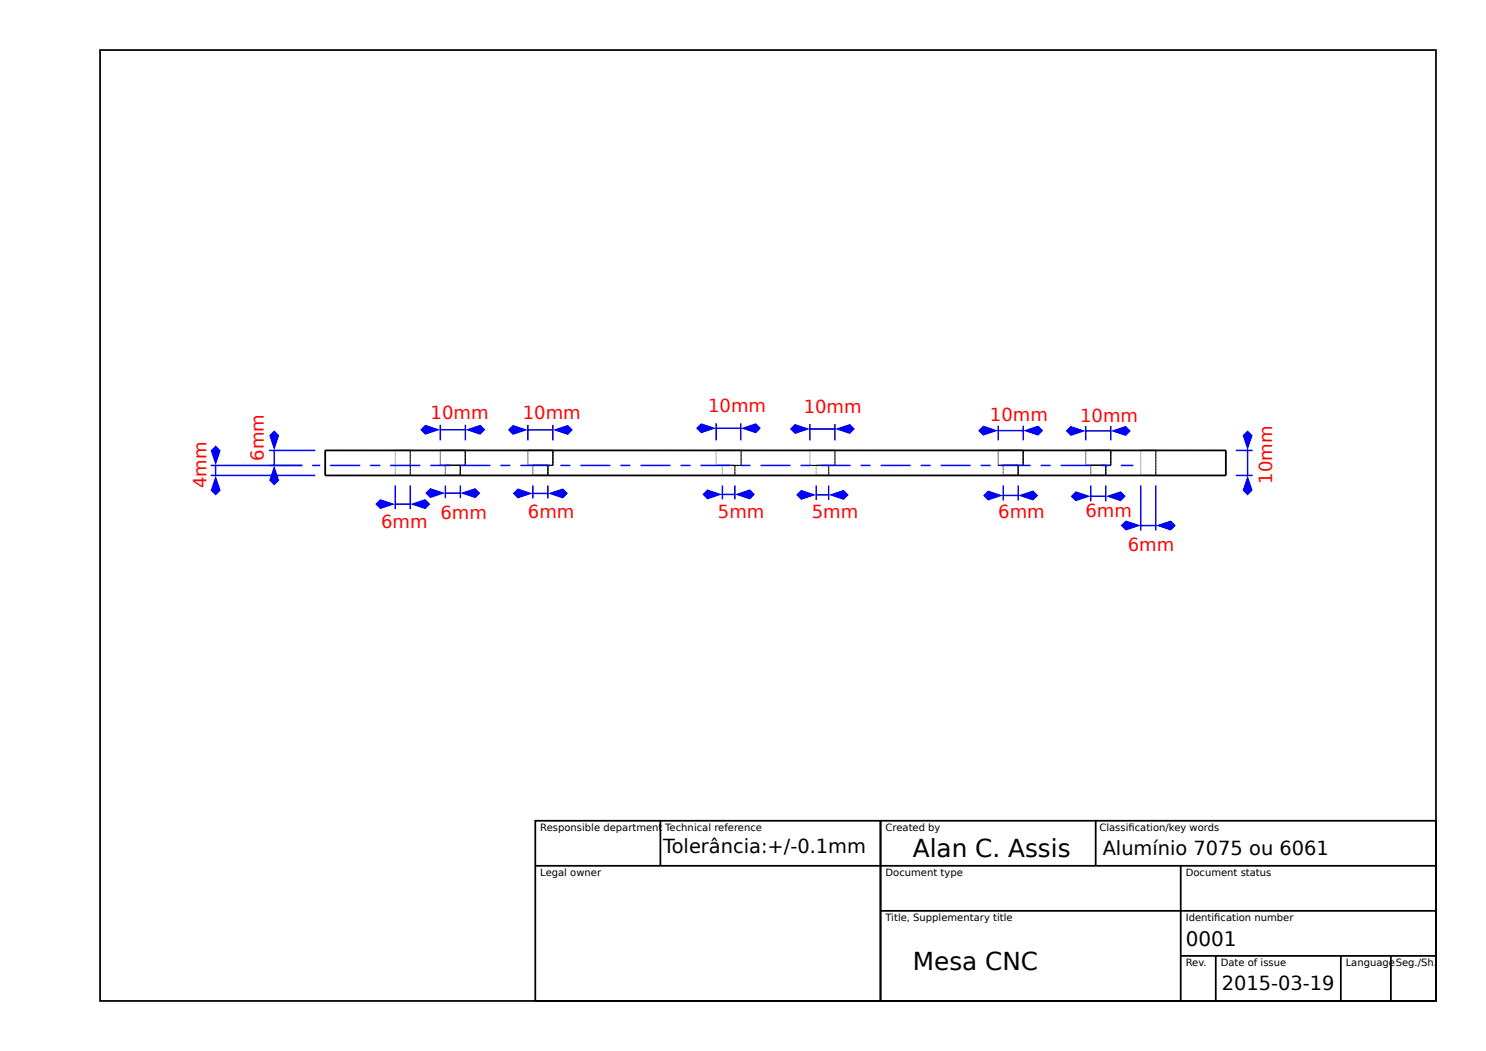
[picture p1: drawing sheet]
<svg xmlns="http://www.w3.org/2000/svg" width="297mm" height="210mm" viewBox="0 0 297 210" stroke-linecap="round" stroke-linejoin="round" font-family="sans-serif">
<path d="M20 10h267v190h-267zM65 90h180v5h-180z" fill="none" stroke="#000" stroke-width=".35"/>
<g fill="none" stroke="#000" stroke-width=".2">
<path d="M65 90h180v5h-180zM79 90v5M82 90v5M88 90v3h5v-3M89 93v2M92 93v2M105.5 90v3h5v-3M106.5 93v2M109.5 93v2M143.1 90v3h5v-3M144.4 93v2M146.9 93v2"/>
<path d="M161.9 90v3h5v-3M163.1 93v2M165.6 93v2M199.5 90v3h5v-3M200.5 93v2M203.5 93v2M217 90v3h5v-3M218 93v2M221 93v2M228 90v5M231 90v5"/>
</g>
<path d="M143.1 84.6v3.4M143.1 85.6h5M148.1 84.6v3.4" fill="none" stroke="#00f" stroke-width=".3"/>
<g fill="#00f">
<path d="M139.1 85.6l1-1 3 1-3 1z"/>
<path d="M148.1 85.6l3-1 1 1-1 1z"/>
</g>
<path d="M161.9 84.7v3.3M161.9 85.7h5M166.9 84.7v3.3" fill="none" stroke="#00f" stroke-width=".3"/>
<g fill="#00f">
<path d="M157.9 85.7l1-1 3 1-3 1z"/>
<path d="M166.9 85.7l3-1 1 1-1 1z"/>
</g>
<path d="M247 90h3.4M247 95h3.4M249.4 90v5" fill="none" stroke="#00f" stroke-width=".3"/>
<g fill="#00f">
<path d="M248.4 87l1-1 1 1-1 3z"/>
<path d="M249.4 95l1 3-1 1-1-1z"/>
</g>
<path d="M88 84.9v3.1M88 85.9h5M93 84.9v3.1" fill="none" stroke="#00f" stroke-width=".3"/>
<g fill="#00f">
<path d="M84 85.9l1-1 3 1-3 1z"/>
<path d="M93 85.9l3-1 1 1-1 1z"/>
</g>
<path d="M105.5 84.9v3.1M105.5 85.9h5M110.5 84.9v3.1" fill="none" stroke="#00f" stroke-width=".3"/>
<g fill="#00f">
<path d="M101.5 85.9l1-1 3 1-3 1z"/>
<path d="M110.5 85.9l3-1 1 1-1 1z"/>
</g>
<path d="M199.5 85v3M199.5 86h5M204.5 85v3" fill="none" stroke="#00f" stroke-width=".3"/>
<g fill="#00f">
<path d="M195.5 86l1-1 3 1-3 1z"/>
<path d="M204.5 86l3-1 1 1-1 1z"/>
</g>
<path d="M217 85.1v2.9M217 86.1h5M222 85.1v2.9" fill="none" stroke="#00f" stroke-width=".3"/>
<g fill="#00f">
<path d="M214 85.1l3 1-3 1-1-1z"/>
<path d="M222 86.1l3-1 1 1-1 1z"/>
</g>
<path d="M89 97v2.5M89 98.5h3M92 97v2.5" fill="none" stroke="#00f" stroke-width=".3"/>
<g fill="#00f">
<path d="M85 98.5l1-1 3 1-3 1z"/>
<path d="M92 98.5l3-1 1 1-1 1z"/>
</g>
<path d="M106.5 97v2.6M106.5 98.6h3M109.5 97v2.6" fill="none" stroke="#00f" stroke-width=".3"/>
<g fill="#00f">
<path d="M102.5 98.6l1-1 3 1-3 1z"/>
<path d="M109.5 98.6l3-1 1 1-1 1z"/>
</g>
<path d="M144.4 97v2.8M144.4 98.8h2.5M146.9 97v2.8" fill="none" stroke="#00f" stroke-width=".3"/>
<g fill="#00f">
<path d="M141.4 97.8l3 1-3 1-1-1z"/>
<path d="M146.9 98.8l3-1 1 1-1 1z"/>
</g>
<path d="M163.1 97v2.9M163.1 98.9h2.5M165.6 97v2.9" fill="none" stroke="#00f" stroke-width=".3"/>
<g fill="#00f">
<path d="M159.1 98.9l1-1 3 1-3 1z"/>
<path d="M165.6 98.9l3-1 1 1-1 1z"/>
</g>
<path d="M200.5 97v3M200.5 99h3M203.5 97v3" fill="none" stroke="#00f" stroke-width=".3"/>
<g fill="#00f">
<path d="M196.5 99l1-1 3 1-3 1z"/>
<path d="M203.5 99l3-1 1 1-1 1z"/>
</g>
<path d="M218 97v3.2M218 99.2h3M221 97v3.2" fill="none" stroke="#00f" stroke-width=".3"/>
<g fill="#00f">
<path d="M214 99.2l1-1 3 1-3 1z"/>
<path d="M221 99.2l3-1 1 1-1 1z"/>
</g>
<g fill="none" stroke="#00f" stroke-width=".3">
<path d="M53.8 93h6.6M53.8 90h9.2M54.8 90v3M62.4 93h1.6M66 93h6M74 93h2M78 93h6M86 93h4M92 93h6M100 93h2M104 93h6M112 93h2"/>
<path d="M116 93h6M124 93h2M128 93h6M136 93h2M140 93h6M148 93h2M152 93h6M160 93h2M164 93h6M172 93h2M176 93h6M184 93h2"/>
<path d="M188 93h6M196 93h2M200 93h6M208 93h2M212 93h6M220 93h2M224 93h2.5"/>
</g>
<g fill="#00f">
<path d="M53.8 87l1-1 1 1-1 3z"/>
<path d="M54.8 93l1 3-1 1-1-1z"/>
</g>
<path d="M42.1 95h20.9M42.1 93h18.3M43.1 93v2" fill="none" stroke="#00f" stroke-width=".3"/>
<g fill="#00f">
<path d="M43.1 95l1 3-1 1-1-1z"/>
<path d="M42.1 90l1-1 1 1-1 3z"/>
</g>
<path d="M79 97v4.7M82 97v4.7M79 100.7h3" fill="none" stroke="#00f" stroke-width=".3"/>
<g fill="#00f">
<path d="M75 100.7l1-1 3 1-3 1z"/>
<path d="M82 100.7l3-1 1 1-1 1z"/>
</g>
<path d="M228 97v9M231 97v9M228 105h3" fill="none" stroke="#00f" stroke-width=".3"/>
<g fill="#00f">
<path d="M224 105l1-1 3 1-3 1z"/>
<path d="M231 105l3-1 1 1-1 1z"/>
</g>
<path d="M107 164h180v36h-180zM107 173h180M132 164v9M176 164v36M219 164v9M236 173v27M176 182h111M236 191h51M243 191v9M268 191v9M278 191v9" fill="none" stroke="#000" stroke-width=".35"/>
<g font-size="4.9">
<text x="182.5" y="171.3">Alan C. Assis</text>
<text x="182.5" y="193.8">Mesa CNC</text>
</g>
<text font-size="4" x="237" y="189">0001</text>
<g font-size="3.9">
<text x="132.6" y="170.5">Tolerância:+/-0.1mm</text>
<text x="220.4" y="170.9">Alumínio 7075 ou 6061</text>
<text x="244.2" y="197.9">2015-03-19</text>
</g>
<g font-size="3.6" fill="#f00">
<text x="86.1" y="83.8">10mm</text>
<text x="104.5" y="83.8">10mm</text>
<text x="141.5" y="82.3">10mm</text>
<text x="160.6" y="82.5">10mm</text>
<text x="197.9" y="84.1">10mm</text>
<text x="215.9" y="84.4">10mm</text>
<text x="52.8" y="92.1" transform="rotate(-90 52.8 92.1)">6mm</text>
<text x="41.3" y="97.6" transform="rotate(-90 41.3 97.6)">4mm</text>
<text x="254.2" y="96.7" transform="rotate(-90 254.2 96.7)">10mm</text>
<text x="76.2" y="105.5">6mm</text>
<text x="88" y="103.6">6mm</text>
<text x="105.5" y="103.4">6mm</text>
<text x="143.5" y="103.4">5mm</text>
<text x="162.2" y="103.5">5mm</text>
<text x="199.5" y="103.4">6mm</text>
<text x="216.9" y="103.4">6mm</text>
<text x="225.4" y="110.1">6mm</text>
</g>
<g font-size="2">
<text x="108" y="166">Responsible department Technical reference</text>
<text x="177" y="166">Created by</text>
<text x="219.7" y="166">Classifcation/key words</text>
<text x="225.5" y="166">i</text>
<text x="108" y="175">Legal owner</text>
<text x="177" y="175">Document type</text>
<text x="237" y="175">Document status</text>
<text x="177" y="184">Title, Supplementary title</text>
<text x="237" y="184">Identifcation number</text>
<text x="242.7" y="184">i</text>
<text x="237" y="193">Rev.</text>
<text x="244" y="193">Date of issue</text>
<text x="269" y="193">LanguageSeg./Sh.</text>
</g>
</svg>
